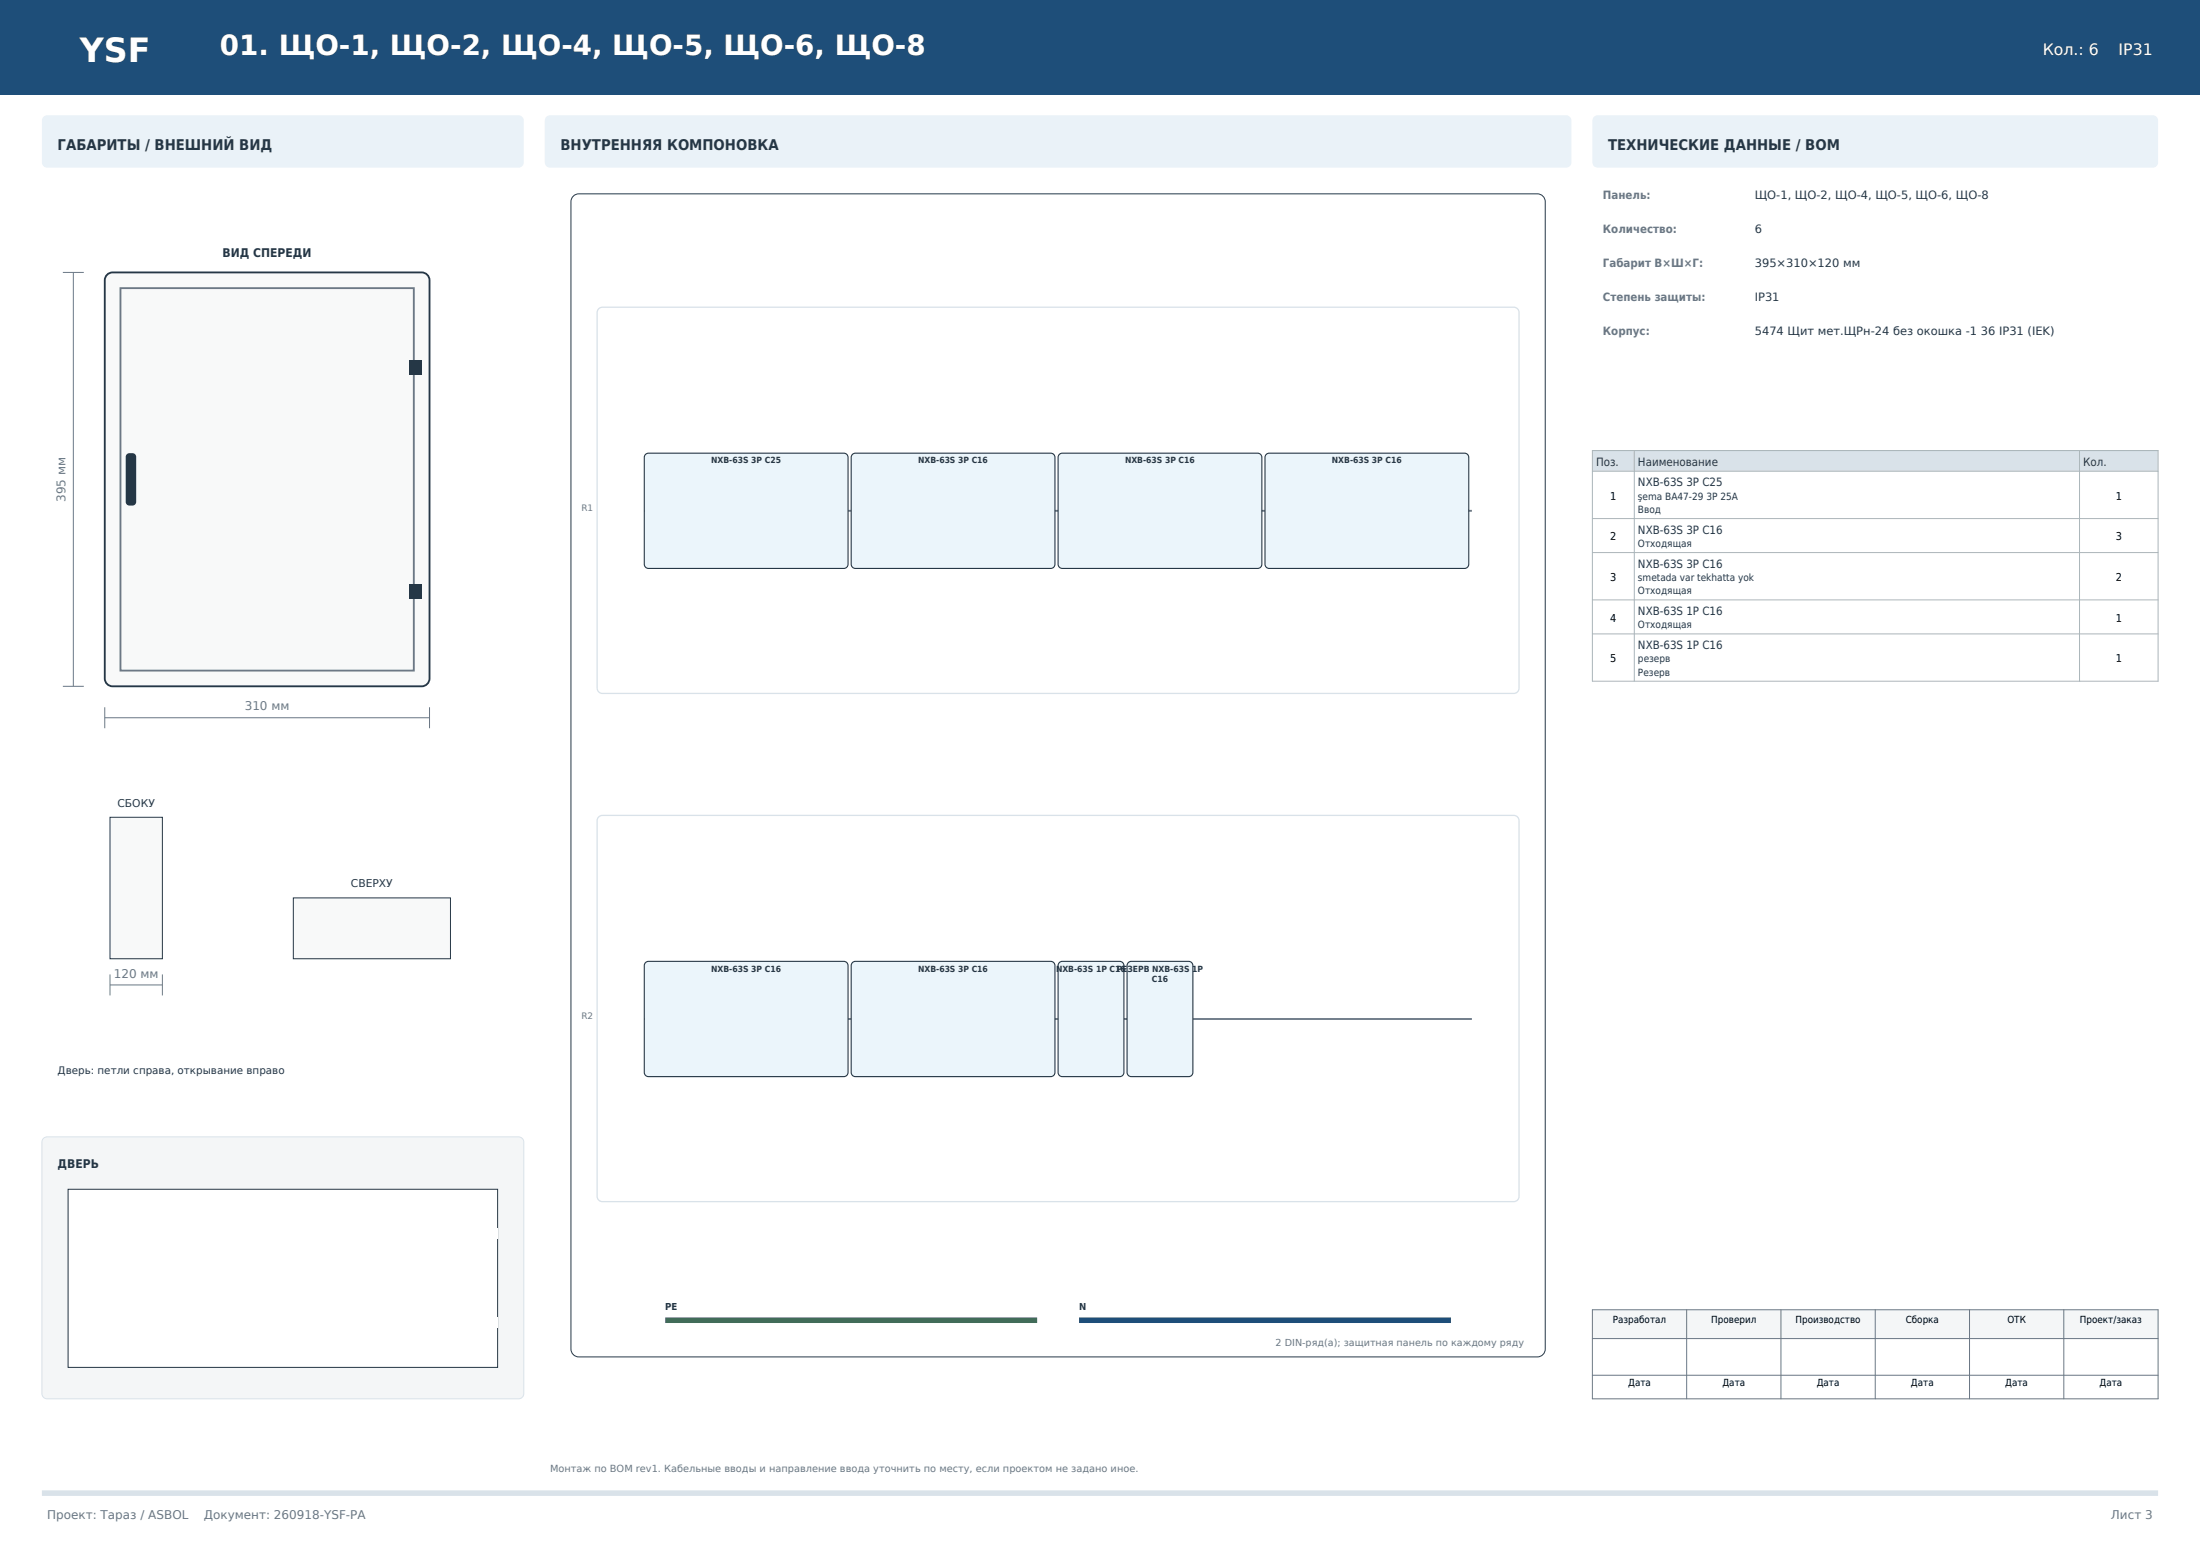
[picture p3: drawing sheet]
<svg xmlns="http://www.w3.org/2000/svg" width="420mm" height="297mm" viewBox="0 0 420 297" stroke-linecap="round" stroke-linejoin="round" font-family="sans-serif">
<g fill="#1e4e79">
<path d="M0 0h420v18h-420z" fill-rule="evenodd"/>
<path d="M8.6 5.6l.9-.5 .5-.1h24a2 2 0 0 1 2 2v6a2 2 0 0 1-2 2h-24a2 2 0 0 1-2-2v-6l.1-.5z" fill-rule="evenodd"/>
</g>
<path d="M8.3 22.3l.7-.3h90a1 1 0 0 1 1 1v8a1 1 0 0 1-1 1h-90a1 1 0 0 1-1-1v-8z" fill-rule="evenodd" fill="#eaf2f8"/>
<path d="M20.6 52.3l.9-.3h59a1.5 1.5 0 0 1 1.5 1.5v76a1.5 1.5 0 0 1-1.5 1.5h-59a1.5 1.5 0 0 1-1.5-1.5v-76l.1-.5z" fill-rule="evenodd" fill="#f8f9f9" stroke="#253746" stroke-width=".35"/>
<path d="M23 55h56v73h-56z" fill="none" stroke="#6b7785" stroke-width=".35"/>
<g fill="#253746">
<path d="M78.2 111.4h2.4v2.8h-2.4z" fill-rule="evenodd"/>
<path d="M78.2 68.8h2.4v2.8h-2.4z" fill-rule="evenodd"/>
<path d="M24.2 86.7a1.13 1.13 0 0 1 1.8 .5v8.6a.7 .7 0 0 1-.7 .7h-.6a.7 .7 0 0 1-.7-.7v-8.6z" fill-rule="evenodd"/>
</g>
<path d="M12 52h4M14 52v79M12 131h4M20 137h62M20 135v4M82 135v4" fill="none" stroke="#6b7785" stroke-width=".19"/>
<path d="M21 156h10v27h-10z" fill-rule="evenodd" fill="#f8f9f9" stroke="#253746" stroke-width=".19"/>
<path d="M21 188h10M21 186v4M31 186v4" fill="none" stroke="#6b7785" stroke-width=".19"/>
<path d="M56 171.4h30v11.6h-30z" fill-rule="evenodd" fill="#f8f9f9" stroke="#253746" stroke-width=".19"/>
<path d="M8.3 217.3l.7-.3h90a1 1 0 0 1 1 1v48a1 1 0 0 1-1 1h-90a1 1 0 0 1-1-1v-48z" fill-rule="evenodd" fill="#f4f6f7" stroke="#d9e2e9" stroke-width=".19"/>
<path d="M13 227h82v34h-82z" fill-rule="evenodd" fill="#fff" stroke="#253746" stroke-width=".19"/>
<g fill="#fff">
<path d="M93 251.5h2v2h-2z" fill-rule="evenodd"/>
<path d="M93 234.5h2v2h-2z" fill-rule="evenodd"/>
<path d="M15.2 241.1l1.3-.1 .3 .1 .2 .4v5l-.1 .3-.4 .2-1.3-.1-.2-.4v-5z" fill-rule="evenodd"/>
</g>
<path d="M104.3 22.3l.7-.3h194a1 1 0 0 1 1 1v8a1 1 0 0 1-1 1h-194a1 1 0 0 1-1-1v-8z" fill-rule="evenodd" fill="#eaf2f8"/>
<path d="M109.6 37.3l.9-.3h183a1.5 1.5 0 0 1 1.5 1.5v219a1.5 1.5 0 0 1-1.5 1.5h-183a1.5 1.5 0 0 1-1.5-1.5v-219l.1-.5z" fill-rule="evenodd" fill="#fff" stroke="#253746" stroke-width=".19"/>
<path d="M114.3 58.9l.7-.3h174a1 1 0 0 1 1 1v71.8a1 1 0 0 1-1 1h-174a1 1 0 0 1-1-1v-71.8z" fill="none" stroke="#d9e2e9" stroke-width=".25"/>
<path d="M123 97.5h158" fill="none" stroke="#6b7785" stroke-width=".35"/>
<g fill="#ebf5fb" stroke="#253746" stroke-width=".21">
<path d="M123.2 86.7l.6-.2h37.3a.8 .8 0 0 1 .8 .8v20.4a.8 .8 0 0 1-.8 .8h-37.3a.8 .8 0 0 1-.8-.8v-20.4z" fill-rule="evenodd"/>
<path d="M162.7 86.7l.6-.2h37.3a.8 .8 0 0 1 .8 .8v20.4a.8 .8 0 0 1-.8 .8h-37.3a.8 .8 0 0 1-.8-.8v-20.4z" fill-rule="evenodd"/>
<path d="M202.2 86.7l.6-.2h37.3a.8 .8 0 0 1 .8 .8v20.4a.8 .8 0 0 1-.8 .8h-37.3a.8 .8 0 0 1-.8-.8v-20.4z" fill-rule="evenodd"/>
<path d="M241.7 86.7l.6-.2h37.3a.8 .8 0 0 1 .8 .8v20.4a.8 .8 0 0 1-.8 .8h-37.3a.8 .8 0 0 1-.8-.8v-20.4z" fill-rule="evenodd"/>
</g>
<path d="M114.3 155.9l.7-.3h174a1 1 0 0 1 1 1v71.8a1 1 0 0 1-1 1h-174a1 1 0 0 1-1-1v-71.8z" fill="none" stroke="#d9e2e9" stroke-width=".25"/>
<path d="M123 194.5h158" fill="none" stroke="#6b7785" stroke-width=".35"/>
<g fill="#ebf5fb" stroke="#253746" stroke-width=".21">
<path d="M123.2 183.7l.6-.2h37.3a.8 .8 0 0 1 .8 .8v20.4a.8 .8 0 0 1-.8 .8h-37.3a.8 .8 0 0 1-.8-.8v-20.4z" fill-rule="evenodd"/>
<path d="M162.7 183.7l.6-.2h37.3a.8 .8 0 0 1 .8 .8v20.4a.8 .8 0 0 1-.8 .8h-37.3a.8 .8 0 0 1-.8-.8v-20.4z" fill-rule="evenodd"/>
<path d="M202.2 183.7l.6-.2h11a.8 .8 0 0 1 .8 .8v20.4a.8 .8 0 0 1-.8 .8h-11a.8 .8 0 0 1-.8-.8v-20.4z" fill-rule="evenodd"/>
<path d="M215.4 183.7l.6-.2h10.9a.8 .8 0 0 1 .8 .8v20.4a.8 .8 0 0 1-.8 .8h-10.9a.8 .8 0 0 1-.8-.8v-20.4z" fill-rule="evenodd"/>
</g>
<path d="M127 252h71" fill="none" stroke="#3f6b4f" stroke-width="1.1" stroke-linecap="butt"/>
<path d="M206 252h71" fill="none" stroke="#1e4e79" stroke-width="1.1" stroke-linecap="butt"/>
<path d="M304.3 22.3l.7-.3h106a1 1 0 0 1 1 1v8a1 1 0 0 1-1 1h-106a1 1 0 0 1-1-1v-8z" fill-rule="evenodd" fill="#eaf2f8"/>
<path d="M304 86h108v4h-108z" fill-rule="evenodd" fill="#d9e2e9"/>
<path d="M304 86h108v44h-108zM304 90h108M304 99h108M312 86v44M397 86v44M304 105.5h108M304 114.5h108M304 121h108" fill="none" stroke="#aab7b8" stroke-width=".19"/>
<path d="M304 250h108v5.5h-108z" fill-rule="evenodd" fill="#f4f6f7"/>
<path d="M304 250h108v17h-108zM304 255.5h108M322 250v17M340 250v17M358 250v17M376 250v17M394 250v17M304 262.5h108" fill="none" stroke="#6b7785" stroke-width=".19"/>
<path d="M8 285h404" fill="none" stroke="#d9e2e9" stroke-width="1.1" stroke-linecap="butt"/>
<text font-size="6.3" fill="#fff" x="15.2" y="11.9">YSF</text>
<text font-size="5.3" fill="#fff" x="42" y="10.5">01. ЩО-1, ЩО-2, ЩО-4, ЩО-5, ЩО-6, ЩО-8</text>
<g font-size="3" fill="#fff">
<text x="390" y="10.5">Кол.: 6</text>
<text x="404.5" y="10.5">IP31</text>
</g>
<g font-size="2.8" fill="#253746">
<text x="11" y="28.7">ГАБАРИТЫ / ВНЕШНИЙ ВИД</text>
<text x="107" y="28.7">ВНУТРЕННЯЯ КОМПОНОВКА</text>
<text x="307" y="28.7">ТЕХНИЧЕСКИЕ ДАННЫЕ / BOM</text>
</g>
<g font-size="2.3" fill="#253746">
<text x="42.5" y="49">ВИД СПЕРЕДИ</text>
<text x="11" y="223">ДВЕРЬ</text>
</g>
<g font-size="2.3" fill="#6b7785">
<text x="12.5" y="95.8" transform="rotate(-90 12.5 95.8)">395 мм</text>
<text x="46.7" y="135.6">310 мм</text>
<text x="21.7" y="186.6">120 мм</text>
<text x="9" y="290">Проект: Тараз / ASBOL</text>
<text x="38.9" y="290">Документ: 260918-YSF-PA</text>
<text x="403" y="290">Лист 3</text>
</g>
<g font-size="2.2" fill="#6b7785">
<text x="306" y="38">Панель:</text>
<text x="306" y="44.5">Количество:</text>
<text x="306" y="51">Габарит В×Ш×Г:</text>
<text x="306" y="57.5">Степень защиты:</text>
<text x="306" y="64">Корпус:</text>
</g>
<g font-size="2.2" fill="#253746">
<text x="335" y="38">ЩО-1, ЩО-2, ЩО-4, ЩО-5, ЩО-6, ЩО-8</text>
<text x="335" y="44.5">6</text>
<text x="335" y="51">395×310×120 мм</text>
<text x="335" y="57.5">IP31</text>
<text x="335" y="64">5474 Щит мет.ЩРн-24 без окошка -1 36 IP31 (IEK)</text>
<text x="304.7" y="88.9">Поз.</text>
<text x="312.7" y="88.9">Наименование</text>
<text x="397.7" y="88.9">Кол.</text>
<text x="312.7" y="92.8">NXB-63S 3P C25</text>
<text x="312.7" y="101.9">NXB-63S 3P C16</text>
<text x="312.7" y="108.4">NXB-63S 3P C16</text>
<text x="312.7" y="117.4">NXB-63S 1P C16</text>
<text x="312.7" y="123.9">NXB-63S 1P C16</text>
</g>
<g font-size="2.1">
<text x="307.4" y="95.4">1</text>
<text x="403.9" y="95.4">1</text>
<text x="307.4" y="103.1">2</text>
<text x="403.9" y="103.1">3</text>
<text x="307.4" y="110.9">3</text>
<text x="403.9" y="110.9">2</text>
<text x="307.4" y="118.7">4</text>
<text x="403.9" y="118.7">1</text>
<text x="307.4" y="126.4">5</text>
<text x="403.9" y="126.4">1</text>
</g>
<g font-size="2" fill="#253746">
<text x="22.4" y="154">СБОКУ</text>
<text x="67" y="169.4">СВЕРХУ</text>
<text x="11" y="205">Дверь: петли справа, открывание вправо</text>
</g>
<g font-size="1.9" fill="#253746">
<text x="312.7" y="95.4">şema ВА47-29 3Р 25А</text>
<text x="312.7" y="97.9">Ввод</text>
<text x="312.7" y="104.4">Отходящая</text>
<text x="312.7" y="110.9">smetada var tekhatta yok</text>
<text x="312.7" y="113.4">Отходящая</text>
<text x="312.7" y="119.9">Отходящая</text>
<text x="312.7" y="126.4">резерв</text>
<text x="312.7" y="129">Резерв</text>
</g>
<g font-size="1.9">
<text x="307.9" y="252.5">Разработал</text>
<text x="326.7" y="252.5">Проверил</text>
<text x="342.8" y="252.5">Производство</text>
<text x="363.8" y="252.5">Сборка</text>
<text x="383.2" y="252.5">ОТК</text>
<text x="397.1" y="252.5">Проект/заказ</text>
<text x="310.8" y="264.5">Дата</text>
<text x="328.8" y="264.5">Дата</text>
<text x="346.8" y="264.5">Дата</text>
<text x="364.8" y="264.5">Дата</text>
<text x="382.8" y="264.5">Дата</text>
<text x="400.8" y="264.5">Дата</text>
</g>
<text font-size="1.9" fill="#6b7785" x="105" y="281">Монтаж по BOM rev1. Кабельные вводы и направление ввода уточнить по месту, если проектом не задано иное.</text>
<g font-size="1.8" fill="#253746">
<text x="127" y="250">PE</text>
<text x="206" y="250">N</text>
</g>
<text font-size="1.8" fill="#6b7785" x="243.5" y="257">2 DIN-ряд(а); защитная панель по каждому ряду</text>
<g font-size="1.7" fill="#6b7785">
<text x="111" y="97.5">R1</text>
<text x="111" y="194.5">R2</text>
</g>
<g font-size="1.6" fill="#253746">
<text x="135.8" y="88.4">NXB-63S 3P C25</text>
<text x="175.3" y="88.4">NXB-63S 3P C16</text>
<text x="214.8" y="88.4">NXB-63S 3P C16</text>
<text x="254.3" y="88.4">NXB-63S 3P C16</text>
<text x="135.8" y="185.4">NXB-63S 3P C16</text>
<text x="175.3" y="185.4">NXB-63S 3P C16</text>
<text x="201.6" y="185.4">NXB-63S 1P C16</text>
<text x="213.2" y="185.4">РЕЗЕРВ NXB-63S 1P</text>
<text x="219.9" y="187.4">C16</text>
</g>
</svg>
